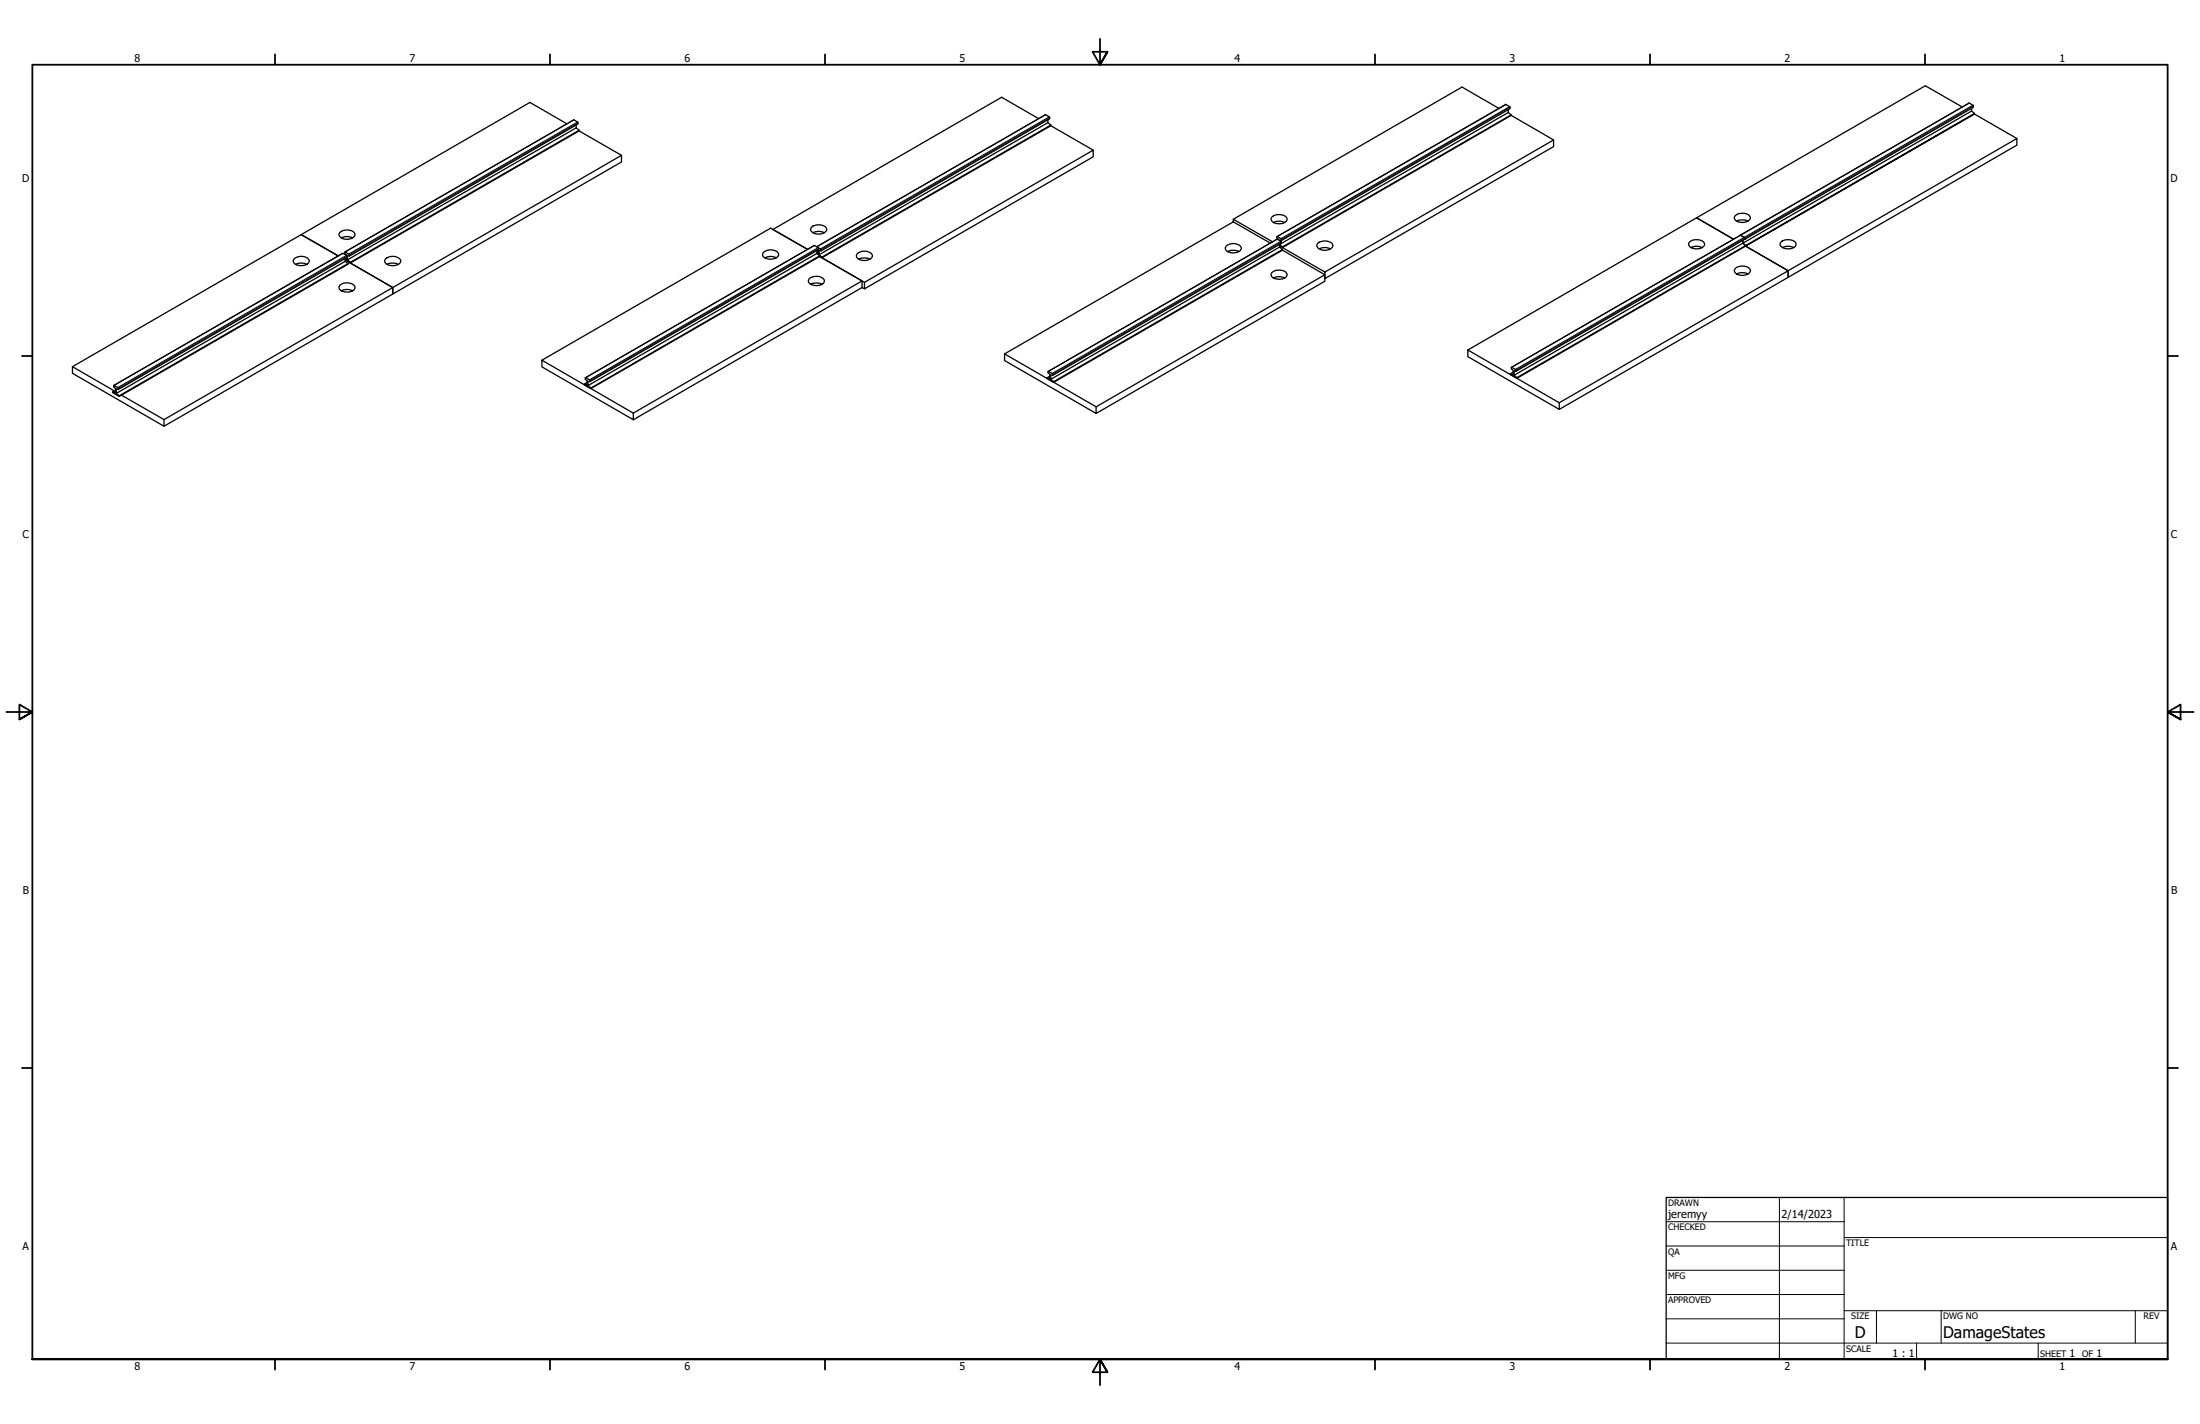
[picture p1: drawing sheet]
<svg xmlns="http://www.w3.org/2000/svg" width="864mm" height="559mm" viewBox="0 0 864 559" stroke-linecap="round" stroke-linejoin="round" font-family="sans-serif">
<!-- layer: Visible (ANSI) -->
<g fill="none" stroke="#000" stroke-width=".51">
<path d="M222.5 48.6l-14.5-8.4-89.8 51.9M226.2 49.1v1.1M227.3 51.4l-89.8 51.8-2-1.2 18.7 10.8M227.3 51.4v-.3l-89.8 51.8-1.1-.9M227.3 51.1l-1.1-.9-89.8 51.8v-1.7l.7 .2M227.3 51.4l16.7 9.6M407.7 46.5l-14.5-8.3-89.8 51.8M411.4 47.1v1M412.5 49.3l-89.9 51.9-.8-.6M412.5 49.3v-.2l-89.9 51.8-1-1M412.5 49.1l-1.1-1-89.8 51.8v-1.7l.7 .3M412.5 49.3l16.6 9.6"/>
<path d="M588.4 42.5l-14.5-8.3-89.8 51.8v1.1M592.1 43v1.1M593.2 45.3l-89.8 51.9-1.1-.7 17.8 10.2M593.2 45.3l-89.8 51.6-1.1-1M593.2 45.1l-1.1-1-89.8 51.8v1.1M593.2 45.3l16.7 9.6M770.3 42l-14.5-8.3-89.8 51.8M773.9 42.5v1.1M775.1 44.5l-1.2-.9-89.8 51.8v-1.1v1.1l1.1 1-1.1-1-89.7 51.9v-1.8l.7 .2M775.1 44.8l16.6 9.6M118.2 92.1l-89.8 51.8v2.6l36 20.8v-2.6M118.2 92.1l14.5 8.3"/>
<path d="M133.3 91.3a4.2 4.2 0 0 1 6 .3 1.77 1.77 0 0 1-1.8 2.1 3.2 3.2 0 0 1-4.5-1.8zM134 93.3a4.9 4.9 0 0 1 4.4 0M135.4 98.9l89.8-51.8 1.6 .9 .1 .6-89.8 51.9-.2-.8-1.5-.8-.1 .5 .7 .9M317 97.9l-14.5-8.4-89.8 51.9 35.9 20.7v2.6l-35.9-20.7v-2.6M318.5 89.3a4.3 4.3 0 0 1 5.9 .2 1.77 1.77 0 0 1-1.7 2.2 3.2 3.2 0 0 1-4.5-1.8zM319.1 91.3a5.1 5.1 0 0 1 4.5 0M320.5 96.8l89.8-51.8 1.7 1 .1 .6-89.8 51.9-.1-.7-1.5-1M320.7 98.4v1M321.2 98v1.8l-.3-.1M321.2 98.7l-.5 .4M336.4 99.6a4.2 4.2 0 0 1 6 .3 1.75 1.75 0 0 1-1.7 2.1 4.3 4.3 0 0 1-4.5-1.1zM481.9 98.7a4.9 4.9 0 0 1 4.4 0l1-1.1a3.5 3.5 0 0 0-5.4-1.5l-1 1.2a3.2 3.2 0 0 0 4.6 1.8l.8-.4"/>
<path d="M484.1 87.1l-89.8 51.8 36 20.7v2.6l-36-20.7v-2.6M484.1 86l15.4 8.9M484.1 87.1l14.5 8.3M499.2 85.2a4.3 4.3 0 0 1 5.9 .3 1.77 1.77 0 0 1-1.7 2.2 3.3 3.3 0 0 1-4.5-1.8zM499.9 87.3a4.9 4.9 0 0 1 4.4 0M501.3 92.8l89.8-51.8 1.6 1 .1 .6-89.8 51.8-.2-.7-1.5-.9-.1 .6 .7 .8M502.3 94.4h.7M503.4 97.9l-1.1-.9-89.8 51.8v-1.7l.7 .2M503.4 98.2v-.3l-89.8 51.9-1.1-1M503.4 98.2l-89.8 51.9v-.3M503.4 96.9v.3M503.4 98.2l16.7 9.6"/>
<path d="M517.1 95.6a4.3 4.3 0 0 1 6 .3 1.77 1.77 0 0 1-1.7 2.1 3.2 3.2 0 0 1-4.5-1.8zM517.8 97.7a5.1 5.1 0 0 1 4.5 0M663.8 97.2a4.9 4.9 0 0 1 4.4 0l1-1.2a3.3 3.3 0 0 0-4.5-1.8 1.77 1.77 0 0 0-1.8 2.1 4.3 4.3 0 0 0 5.3 .9M666 85.5l-89.8 51.9 35.9 20.7v2.6l-35.9-20.7v-2.6M666 85.5l14.5 8.4M681.1 84.7a4.3 4.3 0 0 1 5.9 .3 1.75 1.75 0 0 1-1.7 2.1 3.2 3.2 0 0 1-4.5-1.8zM681.7 86.8a5.1 5.1 0 0 1 4.5 0M683.1 92.3l89.8-51.9 1.7 1v.7l-89.8 51.8v-.4M684.8 93.5l-1.7-1.2-89.8 51.8M684.8 93.5v.4l-89.7 51.8-.2-.7-1.6-.9v.6l.7 .7v1.7l-1.2-.4M685.2 96.4l89.9-51.9v.3zM685.2 96.6l-89.8 51.6-1-.9"/>
<path d="M685.2 96.6l-89.8 51.9v-.3M685.2 96.6l16.7 9.6M699 95.1a4.4 4.4 0 0 1 6 .3 1.77 1.77 0 0 1-1.7 2.1 4.5 4.5 0 0 1-4.5-1.2zM699.6 97.2a5.1 5.1 0 0 1 4.6 0M116 103.8a4.9 4.9 0 0 1 4.5 0l.9-1.2a3.5 3.5 0 0 0-5.4-1.4l-.9 1.1a3.2 3.2 0 0 0 4.5 1.8l.9-.3M134 114.1a4.9 4.9 0 0 1 4.4 0l1-1.1a3.3 3.3 0 0 0-4.5-1.9 1.77 1.77 0 0 0-1.7 2.2 4.3 4.3 0 0 0 5.2 .8M135.5 101.4v1.2M136 101.1v.7l-.5-.2M136.6 103.4l-1.1-.8-89.8 51.8v-1.7l.7 .1M137.5 102.9v.3M151.3 101.7a4.2 4.2 0 0 1 5.9 .3 1.75 1.75 0 0 1-1.7 2.1 4.3 4.3 0 0 1-4.4-1.2zM151.9 103.8a5.1 5.1 0 0 1 4.5 0"/>
<path d="M154.2 112.8l89.8-51.8v2.6l-89.8 51.8zM300.2 101.2a5.1 5.1 0 0 1 4.5 0l1-1.1a3.3 3.3 0 0 0-4.5-1.9l-1.6 .9-.3 .7a2.21 2.21 0 0 0 2.4 1.9h1.1l1.9-.5M318.2 111.6a5.1 5.1 0 0 1 4.5 0l.9-1.2a2.17 2.17 0 0 0-2.3-1.9 3.6 3.6 0 0 0-4 1.6 2.21 2.21 0 0 0 2.4 1.9h2.1l.9-.4M321.8 100.4l-1.1-1-89.9 51.9v-1.7l.7 .2M321.8 100.6v-.2l-89.8 51.9-1.2-1M321.8 100.6l-89.8 51.7M321.8 100.6l17.5 10.2M322.6 100.9v.3M337.1 101.7a5.1 5.1 0 0 1 4.5 0M338.4 112.8l.9 .5M339.3 110.8l89.8-51.9v2.6l-89.8 51.8zM499.9 109.1a4.9 4.9 0 0 1 4.4 0l1-1.2a3.3 3.3 0 0 0-4.5-1.8 1.77 1.77 0 0 0-1.8 2.2 4.3 4.3 0 0 0 5.3 .8"/>
<path d="M520.1 106.7l89.8-51.8v2.6l-89.8 51.8zM681.7 107.5a5.1 5.1 0 0 1 4.5 0l.9-1.1a3.2 3.2 0 0 0-4.5-1.8 1.75 1.75 0 0 0-1.7 2.1 4.1 4.1 0 0 0 5.3 .8M701.9 106.2l89.8-51.8v2.6l-89.8 51.8zM28.4 143.9l16.5 9.5M44.6 151.3l89.9-51.9 1.6 1 .1 .6-89.8 51.8-.2-.7-1.6-.8v.5l.7 .6v1.8l-1.1-.4M45.3 153.2l-1.1 .6v.3l2.6 1.5M45.7 154.4l1.1 .9 89.8-51.9v.3l-89.8 51.9v-.3M47.7 155.1l16.7 9.6M229.8 148.2l89.8-51.9 1.7 1 .1 .6-89.9 51.9-.1-.8-1.6-.8-.1 .6 .7 .6v1.7l-1-.4M230.4 150.1l-1 .9 2.6 1.5M411.5 145.7l89.8-51.8 1.6 .9 .1 .7-89.8 51.8-.2-.7-1.5-.9-.1 .6 .7 .6v1.7l-1.1-.3M412.1 147.6l-1.1 .7v.2l2.6 1.6"/>
<path d="M430.3 159.6l89.8-51.8v2.6l-89.8 51.8M594 146.1l-1.2 .6v.2l2.6 1.6M612.1 158.1l89.8-51.9v2.6l-89.8 51.9M64.4 164.7l89.8-51.9v2.6l-89.8 51.9M248.6 162.1l89.8-51.9v2.6l-89.8 51.9"/>
</g>
<!-- layer: Visible Narrow (ANSI) -->
<g fill="none" stroke="#000" stroke-width=".39">
<path d="M225.3 47.1l-89.8 51.8M226.7 47.9l-89.8 51.8M226.9 48.2l-89.8 51.8M410.5 45l-89.8 51.8M411.9 45.8l-89.8 51.9M412.1 46.2l-89.8 51.8M591.2 41l-89.8 51.8M592.6 41.8l-89.8 51.9M592.8 42.1l-89.8 51.9M773 40.4l-179.6 103.7M774.4 41.3l-179.5 103.7M774.6 41.6l-179.5 103.7"/>
<path d="M134.6 99.4l-89.8 51.9M319.7 96.3l-89.8 51.9M321.2 97.2l-89.8 51.8M321.4 97.5l-89.9 51.9M501.4 93.9l-89.8 51.8M502.8 94.7l-89.8 51.9M503 95l-89.8 51.9M136 100.2l-89.8 51.9M136.2 100.5l-89.8 51.9"/>
</g>
<!-- layer: Visible (ANSI) -->
<circle cx="684.8" cy="93.9" r=".25" fill="#000"/>
<!-- layer: Border (ANSI) -->
<g fill="none" stroke="#000" stroke-width=".7">
<path d="M431.8 15.2v10.2l-2.9-5.1h5.8l-2.9 5.1 2.9-5.1M107.9 21.3v4.1M215.9 21.3v4.1M323.8 21.3v4.1M539.8 21.3v4.1M647.7 21.3v4.1M755.6 21.3v4.1M8.6 139.7h4.1M850.9 139.7h4.1M2.5 279.4h10.2l-5.1-2.9v5.8l5.1-2.9-5.1 2.9M861.1 279.4h-10.2l5.1-2.9v5.8l-5.1-2.9 5.1 2.9M8.6 419.1h4.1"/>
<path d="M850.9 419.1h4.1M12.7 533.4v-508h838.2v508h-838.2h838.2M107.9 533.4v4.1M215.9 533.4v4.1M323.8 533.4v4.1M434.7 538.5l-2.9-5.1 2.9 5.1h-5.8l2.9-5.1v10.2M539.8 533.4v4.1M647.7 533.4v4.1M755.6 533.4v4.1"/>
</g>
<!-- layer: Title (ANSI) -->
<g fill="none" stroke="#000" stroke-width=".39">
<path d="M654 479.4h69.9M698.5 469.9v63.5M723.9 469.9v63.5M654 488.9h69.9M654 498.5h69.9M723.9 485.6h127M654 508h69.9M654 517.5h69.9M723.9 514.3h127M736.6 514.3v12.7M762 514.3v12.7M838.2 514.3v12.7"/>
<path d="M654 527h196.9M752.3 527v6.4M800.1 527v6.4"/>
</g>
<path d="M654 469.9h196.9v63.5h-196.9z" fill="none" stroke="#000" stroke-width=".51"/>
<g font-size="6.3">
<text x="728.1" y="524.9">D</text>
<text x="762.8" y="525">DamageStates</text>
</g>
<g font-size="4.3">
<text x="654.8" y="477.8">jeremyy</text>
<text x="699.3" y="478">2/14/2023</text>
</g>
<g font-size="4.2">
<text x="52.8" y="24.4">8</text>
<text x="160.8" y="24.4">7</text>
<text x="268.7" y="24.4">6</text>
<text x="376.7" y="24.4">5</text>
<text x="484.6" y="24.4">4</text>
<text x="592.6" y="24.4">3</text>
<text x="700.5" y="24.4">2</text>
<text x="808.5" y="24.4">1</text>
<text x="8.8" y="71.4">D</text>
<text x="852" y="71.4">D</text>
<text x="8.9" y="211.1">C</text>
<text x="852.2" y="211.1">C</text>
<text x="9" y="350.8">B</text>
<text x="852.2" y="350.8">B</text>
<text x="8.9" y="490.5">A</text>
<text x="852.2" y="490.5">A</text>
<text x="742.9" y="532.6">1 : 1</text>
<text x="812.4" y="532.6">1</text>
<text x="823" y="532.6">1</text>
<text x="52.8" y="537.5">8</text>
<text x="160.8" y="537.5">7</text>
<text x="268.7" y="537.5">6</text>
<text x="376.7" y="537.5">5</text>
<text x="484.6" y="537.5">4</text>
<text x="592.6" y="537.5">3</text>
<text x="700.5" y="537.5">2</text>
<text x="808.5" y="537.5">1</text>
</g>
<g font-size="3.5">
<text x="654.8" y="473.2">DRAWN</text>
<text x="654.8" y="482.8">CHECKED</text>
<text x="724.7" y="488.9">TITLE</text>
<text x="654.8" y="492.3">QA</text>
<text x="654.8" y="501.8">MFG</text>
<text x="654.8" y="511.4">APPROVED</text>
<text x="726.7" y="517.7">SIZE</text>
<text x="762.8" y="517.7">DWG NO</text>
<text x="841.4" y="517.7">REV</text>
<text x="724.7" y="530.4">SCALE</text>
<text x="800.9" y="532.6">SHEET</text>
<text x="817.4" y="532.6">OF</text>
</g>
</svg>
